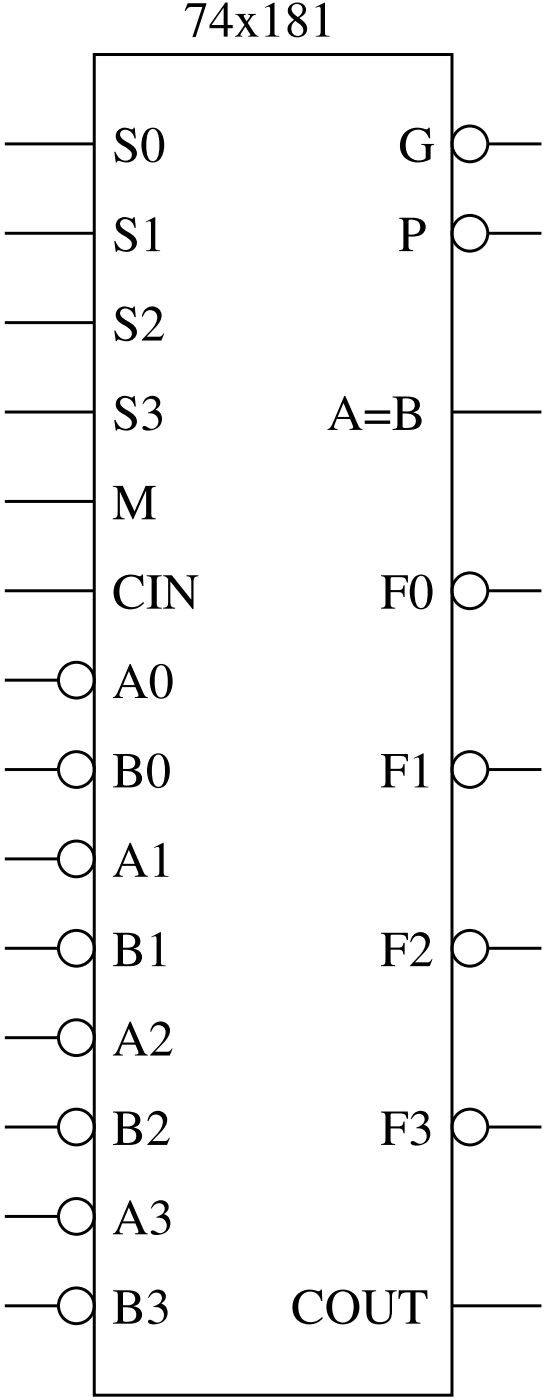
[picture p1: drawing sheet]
<svg xmlns="http://www.w3.org/2000/svg" width="31mm" height="78mm" viewBox="0 0 31 78" stroke-linecap="round" stroke-linejoin="round" font-family="sans-serif">
<circle cx="4.3" cy="73" r="1" fill="none" stroke="#000" stroke-width=".17"/>
<circle cx="4.3" cy="48" r="1" fill="#fff"/>
<circle cx="4.3" cy="48" r="1" fill="none" stroke="#000" stroke-width=".17"/>
<circle cx="4.3" cy="43" r="1" fill="#fff"/>
<circle cx="4.3" cy="43" r="1" fill="none" stroke="#000" stroke-width=".17"/>
<circle cx="4.3" cy="38" r="1" fill="#fff"/>
<circle cx="4.3" cy="38" r="1" fill="none" stroke="#000" stroke-width=".17"/>
<circle cx="4.3" cy="68" r="1" fill="#fff"/>
<circle cx="4.3" cy="68" r="1" fill="none" stroke="#000" stroke-width=".17"/>
<circle cx="4.3" cy="63" r="1" fill="#fff"/>
<circle cx="4.3" cy="63" r="1" fill="none" stroke="#000" stroke-width=".17"/>
<circle cx="4.3" cy="58" r="1" fill="#fff"/>
<circle cx="4.3" cy="58" r="1" fill="none" stroke="#000" stroke-width=".17"/>
<circle cx="4.3" cy="53" r="1" fill="#fff"/>
<circle cx="4.3" cy="53" r="1" fill="none" stroke="#000" stroke-width=".17"/>
<circle cx="26.3" cy="8.1" r="1" fill="#fff"/>
<circle cx="26.3" cy="8.1" r="1" fill="none" stroke="#000" stroke-width=".17"/>
<circle cx="26.3" cy="13" r="1" fill="#fff"/>
<circle cx="26.3" cy="13" r="1" fill="none" stroke="#000" stroke-width=".17"/>
<circle cx="26.3" cy="63" r="1" fill="#fff"/>
<circle cx="26.3" cy="63" r="1" fill="none" stroke="#000" stroke-width=".17"/>
<circle cx="26.3" cy="53" r="1" fill="#fff"/>
<circle cx="26.3" cy="53" r="1" fill="none" stroke="#000" stroke-width=".17"/>
<circle cx="26.3" cy="43" r="1" fill="#fff"/>
<circle cx="26.3" cy="43" r="1" fill="none" stroke="#000" stroke-width=".17"/>
<circle cx="26.3" cy="33" r="1" fill="#fff"/>
<g fill="none" stroke="#000" stroke-width=".17">
<path d="M.3 18h5M.3 13h5M.3 8h5M.3 33h5M.3 38h3M.3 28h5M.3 23h5M27.3 33h3M.3 43h3M.3 48h3M.3 53h3M.3 58h3"/>
<path d="M27.3 43h3M27.3 53h3M.3 63h3M.3 68h3M.3 73h3M25.3 73h5M27.3 63h3"/>
<circle cx="26.3" cy="33" r="1"/>
</g>
<path d="M27.3 8h3z" fill="#fff"/>
<path d="M27.3 8h3" fill="none" stroke="#000" stroke-width=".17"/>
<path d="M27.3 13h3z" fill="#fff"/>
<path d="M27.3 13h3" fill="none" stroke="#000" stroke-width=".17"/>
<path d="M25.3 23h5z" fill="#fff"/>
<path d="M5.3 3.1h20v74.9h-20zM25.3 23h5" fill="none" stroke="#000" stroke-width=".17"/>
<g font-size="2.8">
<text x="10.3" y="2">74x181</text>
<text x="6.3" y="9">S0</text>
<text x="22.3" y="9">G</text>
<text x="6.3" y="14">S1</text>
<text x="22.3" y="14">P</text>
<text x="6.3" y="19">S2</text>
<text x="6.3" y="24">S3</text>
<text x="6.3" y="29">M</text>
<text x="18.3" y="24">A=B</text>
<text x="6.3" y="34">CIN</text>
<text x="21.3" y="34">F0</text>
<text x="6.3" y="39">A0</text>
<text x="6.3" y="44">B0</text>
<text x="21.3" y="44">F1</text>
<text x="6.3" y="49">A1</text>
<text x="6.3" y="59">A2</text>
<text x="6.3" y="54">B1</text>
<text x="21.3" y="54">F2</text>
<text x="6.3" y="64">B2</text>
<text x="21.3" y="64">F3</text>
<text x="6.3" y="69">A3</text>
<text x="6.3" y="74">B3</text>
<text x="16.3" y="74">COUT</text>
</g>
</svg>
